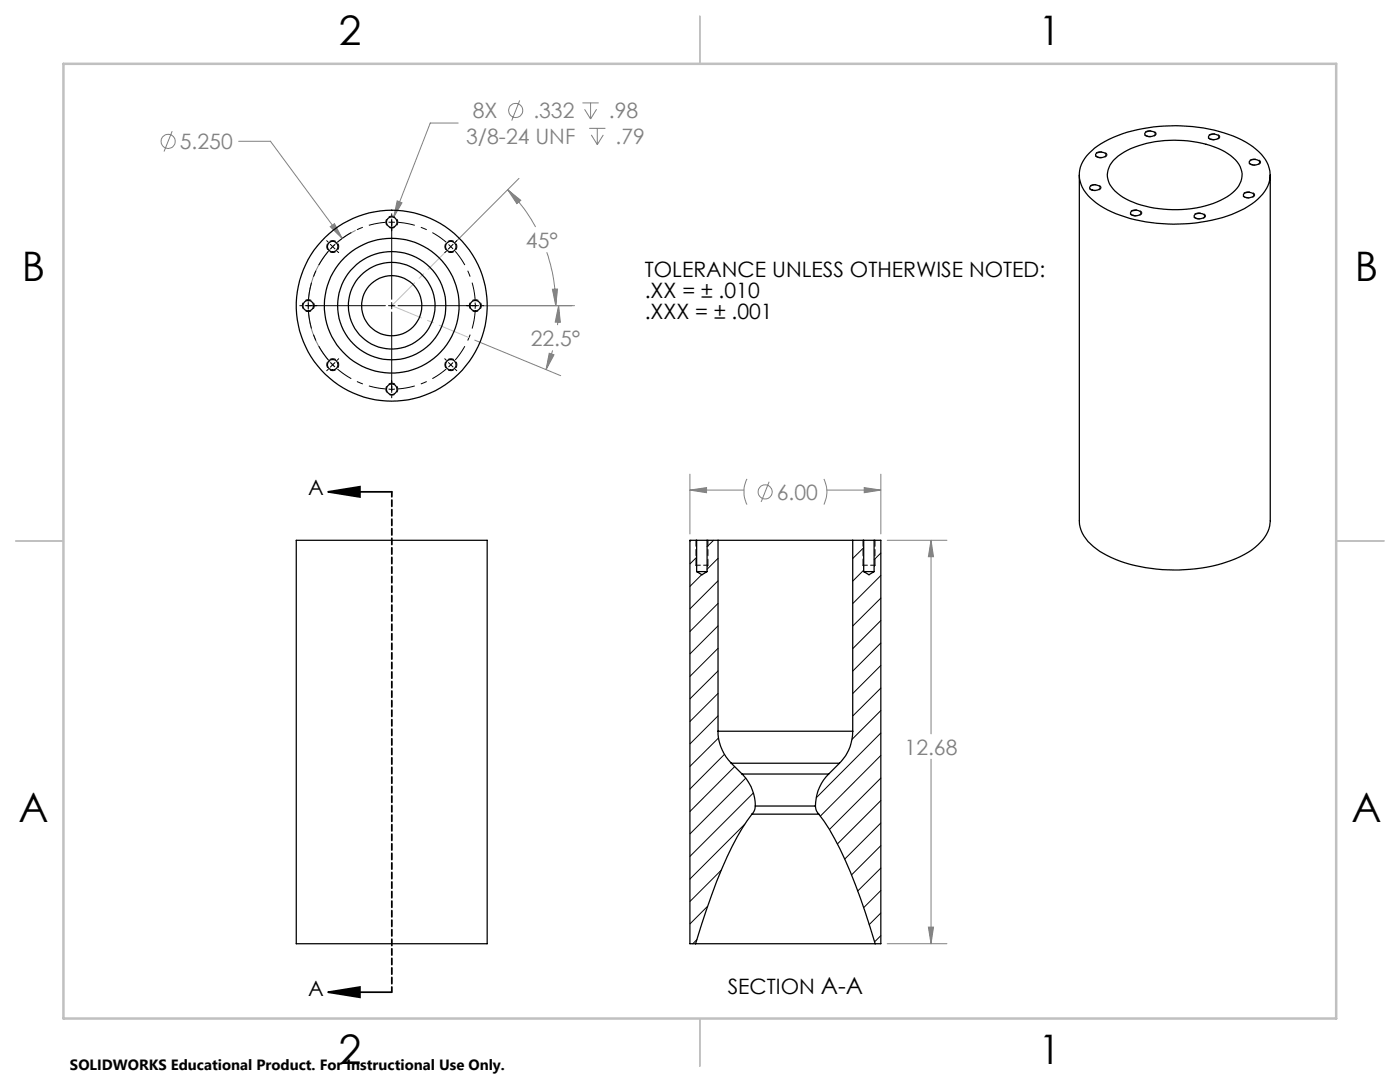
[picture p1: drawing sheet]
<svg xmlns="http://www.w3.org/2000/svg" width="279mm" height="216mm" viewBox="0 0 279 216" stroke-linecap="round" stroke-linejoin="round" font-family="sans-serif">
<g fill="none" stroke="#808080" stroke-width=".2">
<path d="M34.4 26.2l-1.7 4M47.6 28.2h6.4l14.3 19.4M91.4 24.6h-5.5l-7.3 18.8M101.3 37.9l2.6 2.1-.7 .6zM101.3 37.9a32.9 32.9 0 0 1 5.6 7.4M103.6 35.6l-12.7 12.7M103.7 20l-1.6 4.1M116.2 20.5h3.3M116.7 21.8l1.2 1.9M117.6 25.6h3.2M117.9 20.5v3.2M118 26.9l1.2 2"/>
<path d="M119.1 21.8l-1.2 1.9M119.2 25.6v3.3M120.4 26.9l-1.2 2M65.9 45.2l.8-.6 1.6 3zM71 46a16.7 16.7 0 0 0-4.3 27.1M79.3 40.1l.9 .4-1.6 2.9zM109.1 50.3a32.6 32.6 0 0 1 1.8 10.7M110.2 57.7h1.1l-.4 3.3zM94.8 67.9l17.1 7.1M96.4 61h18.3M109.6 70.5l1 .3-1.6 3zM110.3 69.9l-1.3 3.9"/>
<path d="M111.5 61l.3 3.3h-1zM111.5 61l-.2 3.9M137.7 94.6v11.9M137.7 97.8h10.7M137.7 97.8l3.3-.5v1zM149.1 95.6a5.7 5.7 0 0 0 0 5.1M153.5 96.1l-1.6 4.1M164.4 95.6a5.7 5.7 0 0 1 0 5.1M165 97.8h10.8M172.5 97.3l3.3 .5-3.3 .5zM175.8 94.6v11.9M177.1 107.8h11.9"/>
<path d="M185.8 107.8l.5 3.3h-1zM185.8 107.8v38.6M185.8 151.5v36.8M177.1 188.3h11.9M185.3 185h1l-.5 3.3z"/>
<circle cx="33.6" cy="28.2" r="1.41"/>
<circle cx="102.9" cy="22" r="1.41"/>
<circle cx="152.7" cy="98.2" r="1.41"/>
</g>
<path d="M65.5 98.1l6.3-1v2.1zM65.5 98.1h12.7M65.5 198l6.3-1v2zM65.5 198h12.7" fill="none" stroke="#000" stroke-width=".35"/>
<path d="M66.4 50.4a1.19 1.19 0 0 1-1-1.8 1.19 1.19 0 0 1 2-.1 1.19 1.19 0 0 1-.8 1.9h-.2M78.2 45.5a1.19 1.19 0 0 1-1.1-1.7 1.19 1.19 0 0 1 2.1-.2 1.19 1.19 0 0 1-.8 1.9h-.2M90 50.4a1.19 1.19 0 0 1-1.1-1.8 1.19 1.19 0 0 1 2.1-.1 1.19 1.19 0 0 1-.9 1.9h-.1M61.5 62.2a1.19 1.19 0 0 1-1-1.8 1.19 1.19 0 0 1 2-.1 1.19 1.19 0 0 1-.8 1.9h-.2M66.4 74a1.19 1.19 0 0 1-1-1.8 1.19 1.19 0 0 1 2-.1 1.19 1.19 0 0 1-.8 1.9h-.2M78.2 78.8a1.19 1.19 0 0 1-1.1-1.7 1.19 1.19 0 0 1 2.1-.1 1.19 1.19 0 0 1-.8 1.8h-.2M90 74a1.19 1.19 0 0 1-1.1-1.8 1.19 1.19 0 0 1 2.1-.1 1.19 1.19 0 0 1-.9 1.9h-.1M94.9 62.2a1.19 1.19 0 0 1-1.1-1.8 1.19 1.19 0 0 1 2-.1 1.19 1.19 0 0 1-.8 1.9h-.1" fill="none" stroke="#000" stroke-width=".2" stroke-dasharray="1.3 .6" stroke-dashoffset=".7" stroke-linecap="butt"/>
<path d="M218 38a.56 .56 0 0 1-.7-.6 .56 .56 0 0 1 .7-.5 1.26 1.26 0 0 1 1.7 .6l-.5 .4-1.2 .1M219.2 31.4a.56 .56 0 0 1-.7-.6 .56 .56 0 0 1 .7-.5 1.26 1.26 0 0 1 1.7 .6l-.6 .5h-1.1M229 27.2a.56 .56 0 0 1-.7-.6 .56 .56 0 0 1 .7-.5 1.26 1.26 0 0 1 1.7 .6l-.5 .5h-1.2M241.7 27.8a.56 .56 0 0 1-.7-.5 .56 .56 0 0 1 .7-.6 1.26 1.26 0 0 1 1.7 .7l-.5 .4h-1.2M248.6 39.4a.56 .56 0 0 1-.6-.5 .56 .56 0 0 1 .7-.6 1.25 1.25 0 0 1 1.7 .7l-.6 .4h-1.2M249.8 32.9a.56 .56 0 0 1-.6-.6 .56 .56 0 0 1 .7-.5 1.26 1.26 0 0 1 1.7 .6l-.6 .5h-1.2M226.1 43a.56 .56 0 0 1-.6-.6 .56 .56 0 0 1 .7-.5 1.26 1.26 0 0 1 1.7 .6l-.6 .5h-1.2M238.8 43.6a.56 .56 0 0 1-.6-.5 .56 .56 0 0 1 .7-.6 1.26 1.26 0 0 1 1.7 .7l-.6 .4h-1.2" fill="none" stroke="#000" stroke-width=".2" stroke-dasharray="1.3 .6" stroke-dashoffset=".6" stroke-linecap="butt"/>
<path d="M65.5 50.1a16.7 16.7 0 0 0-3.9 9.6M76.9 44.4a16.7 16.7 0 0 0-9.6 3.9M89.1 48.3a16.7 16.7 0 0 0-9.6-3.9M94.8 59.7a16.7 16.7 0 0 0-4-9.6M61.6 62.3a16.7 16.7 0 0 0 3.9 9.5M67.3 73.6a16.7 16.7 0 0 0 9.6 4M79.5 77.6a16.7 16.7 0 0 0 9.6-4M90.8 71.8a16.7 16.7 0 0 0 4-9.5" fill="none" stroke="#000" stroke-width=".2" stroke-dasharray="15.2 1.3 1.3 1.3" stroke-dashoffset="11.9" stroke-linecap="butt"/>
<g fill="none" stroke="#000" stroke-width=".2">
<path d="M65.2 48l.3 .3M65.9 48.8l1 .9M66.9 48.8l-.9 .9M67.3 50.1l.3 .3M77.5 44.3h1.3M78.2 42.7v.4M78.2 43.7v16M89.1 50.1l-.3 .3M89.5 48.8l.9 .9M90.4 48.8l-.9 .9M91.2 48l-.3 .3M59.8 61h.5"/>
<path d="M60.9 61h16M61.5 60.4v1.2M65.5 73.7l-.3 .3M66 72.3l.4 .5M66.4 72.8l.5 .4M66.4 72.8l-.5 .4M66.9 72.4l-.5 .4M67.6 71.6l-.3 .3M77.5 77.6h1.3M77.5 61h1.3M78.2 60.4v1.2M78.2 62.3v16"/>
<path d="M78.2 79v.4M79.4 61h16.1M88.8 71.6l.3 .3M89.5 72.4l.5 .4M90 72.8l-.5 .4M90 72.8l.4 .4M90.4 72.3l-.4 .5M90.9 73.7l.3 .3M94.8 60.4v1.2M96.1 61h.4"/>
</g>
<path d="M78.2 98.1v99.9" fill="none" stroke="#000" stroke-width=".35" stroke-dasharray="1.3 .6" stroke-dashoffset=".2"/>
<path d="M78.2 61l11.8-11.8M78.2 61l15.4 6.4" fill="none" stroke="#c0c0c0" stroke-width=".2" stroke-dasharray="15.2 1.3 1.3 1.3" stroke-dashoffset="8.8"/>
<path d="M139.7 3.2v9.5M3.1 107.9h9.6M266.7 107.9h9.5M139.7 203.2v9.6" fill="none" stroke="#c0c0c0" stroke-width=".25"/>
<path d="M12.7 12.7h254v190.5h-254z" fill="none" stroke="#c0c0c0" stroke-width=".5"/>
<path d="M138.9 112.8h2.4M172.2 112.8h2.4" fill="none" stroke="#000" stroke-width=".2" stroke-dasharray="1.3 .6" stroke-dashoffset=".4"/>
<path d="M138.9 107.8v5M138.9 112.8l.1 .2M141.3 107.8v5M141.3 112.8l-.2 .2M172.2 107.8v5M172.2 112.8l.2 .2M174.6 107.8v5M174.6 112.8l-.1 .2" fill="none" stroke="#000" stroke-width=".2" stroke-dasharray="1.3 .6"/>
<path d="M65.5 98.1l6.3-1v2.1zM65.5 198l6.3-1v2z" fill="#000"/>
<g fill="#808080">
<path d="M110.2 57.7h1.1l-.4 3.3zM101.3 37.9l2.6 2.1-.7 .6zM109.6 70.5l1 .3-1.6 3zM111.5 61l.3 3.3h-1z"/>
<path d="M65.9 45.2l2.4 2.4-1.6-3zM79.3 40.1l-.7 3.3 1.6-2.9zM185.3 185h1l-.5 3.3zM185.8 107.8l.5 3.3h-1zM137.7 97.8l3.3-.5v1zM172.5 97.3l3.3 .5-3.3 .5z"/>
</g>
<g fill="none" stroke="#000" stroke-width=".25">
<path d="M215.4 34.9v69a6.9 6.9 0 0 0 3.4 5.6 27 27 0 0 0 15.4 4.2 27.9 27.9 0 0 0 15.6-4 7.7 7.7 0 0 0 3.7-5.8v-69M217.3 30.6a19.7 19.7 0 0 1 10.7-4.9 33 33 0 0 1 19.9 2.2 10 10 0 0 1 5.4 5.7 5.9 5.9 0 0 1-2.3 6.2 22.6 22.6 0 0 1-12.3 4.7 31.4 31.4 0 0 1-18.5-3 8.9 8.9 0 0 1-4.8-5.8 5.8 5.8 0 0 1 1.9-5.1zM217.6 37.2a1.38 1.38 0 0 1 2 .3 1.35 1.35 0 0 1-2.1 0zM218.7 30.7a1.54 1.54 0 0 1 2 .1 1.2 1.2 0 0 1-1.9 .4l-.1-.3zM222.2 32a16.6 16.6 0 0 1 11.2-4 20.1 20.1 0 0 1 12.2 3 4.4 4.4 0 0 1 1.6 6.1 13 13 0 0 1-8.4 4.4 23.1 23.1 0 0 1-14.7-2.1 5.3 5.3 0 0 1-3-5l.4-1.5zM228.5 26.6a1.48 1.48 0 0 1 2 0 .9 .9 0 0 1-1.2 .6l-.7-.2zM241.3 27.1a1.38 1.38 0 0 1 2 .2 1.35 1.35 0 0 1-2.1 .1zM248.2 38.7a1.54 1.54 0 0 1 2 .1 1.05 1.05 0 0 1-1.5 .6l-.5-.3zM249.4 32.1a1.38 1.38 0 0 1 2 .3 1.35 1.35 0 0 1-2.1 0zM225.7 42.3a1.38 1.38 0 0 1 2 .2 1.35 1.35 0 0 1-2.1 0zM238.4 42.9a1.49 1.49 0 0 1 2 .1 .9 .9 0 0 1-1.3 .6l-.6-.2-.2-.3zM59.1 107.8h38.1v80.5h-38.1z"/>
<path d="M139 114.1h2.1M139 107.8h2.1M139 107.8h-1.3v80.5h1.1M139 107.8v6.3M139 114.1l1.1 .6 1-.6M141.1 107.8h2.2M141.1 107.8v6.3M143.3 107.8h26.9M143.3 107.8v38.1M170.2 107.8v38.1M170.2 107.8h2.2M172.4 114.1h2"/>
<path d="M172.4 107.8h2M172.4 114.1l1 .6 1-.6M172.4 107.8v6.3M174.4 107.8v6.3M174.4 107.8h1.4v80.5h-1.1M143.3 145.9h26.9M143.3 145.9a9.1 9.1 0 0 0 2.6 6.4M145.9 152.3h21.6M145.9 152.3l2.2 2.1M148.1 154.4h17.3M148.1 154.4a8.9 8.9 0 0 1 2.6 6.4M165.4 154.4a8.9 8.9 0 0 0-2.7 6.4"/>
<path d="M167.5 152.3l-2.1 2.1M170.2 145.9a8.9 8.9 0 0 1-2.7 6.4M150.1 162.5h13.3M150.1 162.5a59.4 59.4 0 0 0-8.1 16.2l-3.2 9.6M150.7 160.8h12M150.7 160.8l-.1 .8-.5 .9M162.7 160.8l.2 1 .5 .7M163.4 162.5a60.9 60.9 0 0 1 8.3 16.7l3 9.1M138.8 188.3h35.9"/>
<circle cx="66.4" cy="49.2" r="1.06"/>
<circle cx="78.2" cy="44.3" r="1.06"/>
<circle cx="90" cy="49.2" r="1.06"/>
<circle cx="61.5" cy="61" r="1.06"/>
<circle cx="66.4" cy="72.8" r="1.05"/>
<circle cx="78.2" cy="61" r="8.7"/>
<circle cx="78.2" cy="61" r="19.1"/>
<circle cx="78.2" cy="77.7" r="1.06"/>
<circle cx="78.2" cy="61" r="10.8"/>
<circle cx="78.2" cy="61" r="6"/>
<circle cx="78.2" cy="61" r="13.4"/>
<circle cx="90" cy="72.8" r="1.05"/>
<circle cx="94.9" cy="61" r="1.06"/>
</g>
<g fill="none" stroke="#000" stroke-width=".2">
<path d="M137.9 107.8l-.2 .2M139 111.2l-1.3 1.3M140.1 114.7l-2.4 2.3M142.4 107.8l-1.3 1.3M143.3 111.4l-2.2 2.2M143.3 115.9l-5.6 5.6M172.4 109.3l-2.2 2.1M172.4 113.8l-2.2 2.2M175.8 110.3l-1.4 1.4M175.8 114.8l-5.6 5.6M175.8 119.3l-5.6 5.6M143.3 120.4l-5.6 5.6"/>
<path d="M143.3 124.9l-5.6 5.6M143.3 129.4l-5.6 5.6M143.3 133.9l-5.6 5.6M143.3 138.4l-5.6 5.6M175.8 123.8l-5.6 5.6M175.8 128.3l-5.6 5.6M175.8 132.8l-5.6 5.6M175.8 137.3l-5.6 5.6M143.3 142.8l-5.6 5.6M143.4 147.2l-5.7 5.7M144.6 150.5l-6.9 6.9M146.6 153l-8.9 8.9"/>
<path d="M148.8 155.3l-11.1 11.1M150.4 158.2l-12.7 12.7M175.8 141.8l-5.8 5.7M175.8 146.3l-12.9 12.9M175.8 150.7l-12.1 12.1M175.8 155.3l-10.3 10.2M175.8 159.7l-8.7 8.7M143.9 173.6l-6.2 6.3M148.6 164.5l-10.9 10.9M175.8 164.2l-7.2 7.2M175.8 168.7l-5.9 5.9M175.8 173.2l-4.6 4.6"/>
<path d="M175.8 177.7l-3.4 3.4M139.1 187.5l-.8 .8M141.2 180.8l-3.5 3.6M175.8 182.2l-2.3 2.3M175.8 186.7l-1.2 1.2"/>
</g>
<g font-size="8.1">
<text x="67.6" y="8.9">2</text>
<text x="207.3" y="8.9">1</text>
<text x="4.4" y="56.1">B</text>
<text x="270.4" y="56.1">B</text>
<text x="3.7" y="164.1">A</text>
<text x="269.7" y="164.1">A</text>
<text x="67.6" y="212.4">2</text>
<text x="207.3" y="212.4">1</text>
</g>
<g font-size="4.2" fill="#808080">
<text x="94.4" y="23.6">8X</text>
<text x="106.4" y="23.6">.332</text>
<text x="121.5" y="23.6">.98</text>
<text x="35.9" y="29.7">5.250</text>
<text x="93" y="28.7">3/8-24 UNF</text>
<text x="122.9" y="28.7">.79</text>
<text x="105" y="49.4">45°</text>
<text x="105.9" y="69">22.5°</text>
<text x="155" y="99.7">6.00</text>
<text x="180.5" y="150.6">12.68</text>
</g>
<g font-size="4.2">
<text x="128.7" y="55.2">TOLERANCE UNLESS OTHERWISE NOTED:</text>
<text x="128.7" y="59.4">.XX = ± .010</text>
<text x="128.7" y="63.6">.XXX = ± .001</text>
<text x="61.5" y="98.8">A</text>
<text x="61.5" y="198.7">A</text>
<text x="145.2" y="198.3">SECTION A-A</text>
</g>
<text font-size="3" x="14" y="213.5">SOLIDWORKS Educational Product. For Instructional Use Only.</text>
</svg>
